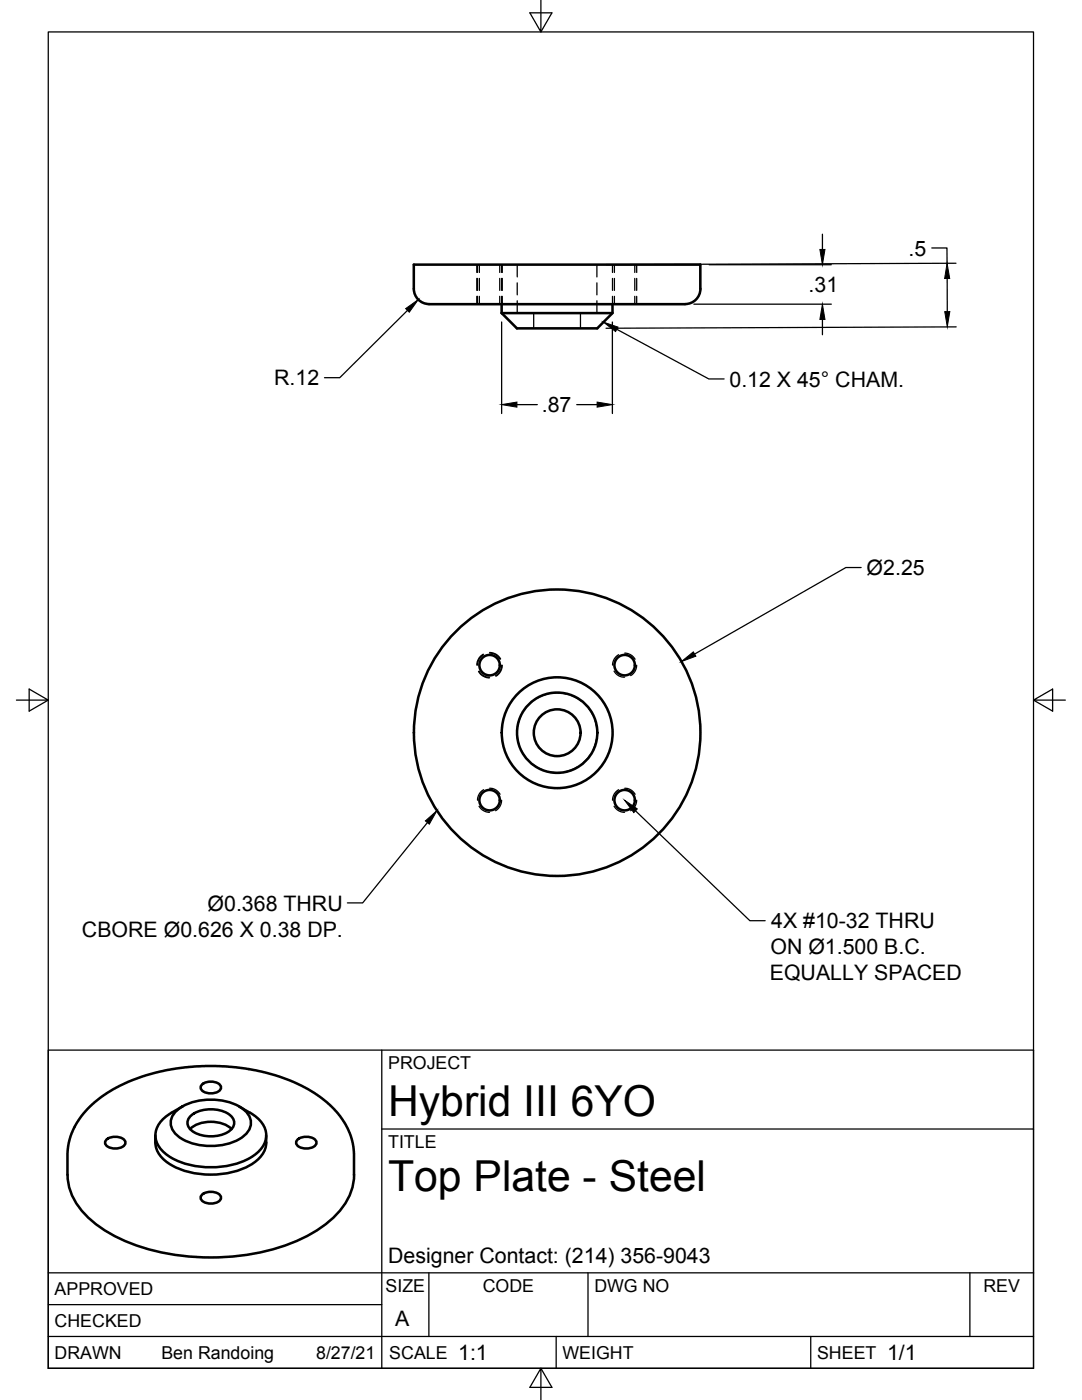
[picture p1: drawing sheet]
<svg xmlns="http://www.w3.org/2000/svg" width="216mm" height="279mm" viewBox="0 0 216 279" stroke-linecap="round" stroke-linejoin="round" font-family="sans-serif">
<g fill="none" stroke="#000" stroke-width=".51">
<path d="M139.7 57.6v-4.8h-57.1v4.8a3.1 3.1 0 0 0 3 3.1M139.8 57.6a3.4 3.4 0 0 1-4.1 3.1h-50.1M100.1 62.5h22.1M100.1 60.7v1.8M122.2 60.7v1.8l-3 3h-16.1l-3-3M40.2 216.5a2.9 2.9 0 0 1 3.7 0 .84 .84 0 0 1-.4 1.4 2.67 2.67 0 0 1-3.4-.7zM17.5 221.3l2.8-2.5 2.9-1.8 3.6-1.6 4.5-1.4 3.8-.7 5.3-.5h4.7l4.6 .6 5.3 1.2 3.5 1.3 3.1 1.6 2.2 1.3 1.5 1.2 2.2 2.3 1.8 2.8 1 2.6 .3 2.7a18.7 18.7 0 0 1-.9 8.2 19.3 19.3 0 0 1-10 8.8 46 46 0 0 1-35.3 0 19.3 19.3 0 0 1-10-8.8l-.5-1.3a24.5 24.5 0 0 1-.4-6.9l.2-2.3 .8-2.4 1.2-2.2zM21.2 227.5a2.9 2.9 0 0 1 3.6 0 .84 .84 0 0 1-.4 1.4 2.67 2.67 0 0 1-3.4-.7zM31 226.6v1.4M31 228a5.5 5.5 0 0 0 3.2 4.6 17.3 17.3 0 0 0 15.7 0 5.5 5.5 0 0 0 3.2-4.6M34.9 222a10.5 10.5 0 0 1 8.8-2.4 8.2 8.2 0 0 1 6 3.1 3.1 3.1 0 0 1-1.1 4.1 11.9 11.9 0 0 1-13 0 3.1 3.1 0 0 1-.7-4.8zM36.4 220.8l-2.2 1.3"/>
<path d="M37.9 225.3a6.6 6.6 0 0 1 8.3 0M38.2 222.6a6.9 6.9 0 0 1 7.8 0 1.93 1.93 0 0 1-.6 3.4 7 7 0 0 1-7.2-.4 1.82 1.82 0 0 1 0-3zM40.2 238.5a2.9 2.9 0 0 1 3.7 0 .84 .84 0 0 1-.4 1.4 2.67 2.67 0 0 1-3.4-.7zM47.7 220.8a10 10 0 0 1 5.1 4.2 4.4 4.4 0 0 1-1.9 5.4 16.6 16.6 0 0 1-17.6 0 4.4 4.4 0 0 1 0-7.7l.9-.6M53.1 226.6v1.4M59.3 227.5a2.9 2.9 0 0 1 3.6 0 .84 .84 0 0 1-.3 1.4 2.67 2.67 0 0 1-3.5-.7z"/>
<circle cx="97.7" cy="132.7" r="2.04"/>
<circle cx="124.6" cy="132.7" r="2.04"/>
<circle cx="97.7" cy="159.7" r="2.04"/>
<circle cx="111.2" cy="146.2" r="8"/>
<circle cx="111.2" cy="146.2" r="4.7"/>
<circle cx="111.2" cy="146.2" r="11.1"/>
<circle cx="111.2" cy="146.2" r="28.6"/>
<circle cx="124.6" cy="159.7" r="2.04"/>
</g>
<g fill="none" stroke="#000" stroke-width=".25">
<path d="M107.9 0v6.4l-2.2-3.8h4.4l-2.2 3.8M95.1 52.8v1.6M95.1 55.6v2.4M95.1 59.1v1.6M95.3 52.8v1.6M95.3 55.6v2.4M95.3 59.1v1.6M95.7 52.8v1.6M95.7 55.6v2.4M95.7 59.1v1.6M99.7 52.8v1.6M99.7 55.6v2.4"/>
<path d="M99.7 59.1v1.6M100.1 52.8v1.6M100.1 55.6v2.4M100.1 59.1v1.6M100.2 52.8v1.6M100.2 55.6v2.4M100.2 59.1v1.6M103.2 52.8v2.5M103.2 56.5v2.3M119.1 52.8v2.5M119.1 56.5v2.3M122.2 52.8v1.6"/>
<path d="M122.2 55.6v2.4M122.2 59.1v1.6M122.6 52.8v1.6M122.6 55.6v2.4M122.6 59.1v1.6M126.7 52.8v1.6M126.7 55.6v2.4M126.7 59.1v1.6M127 52.8v1.6M127 55.6v2.4M127 59.1v1.6M141.5 52.8h24.4"/>
<path d="M164.1 46.7v3.1M185.9 49.5h3.1v3M189 55.6v6.6M190.8 52.5l-69.9 .3M81.3 62l-13.5 13.4h-3.1M100.1 64.3v18.2M103.2 60v2.5M106.5 62.5v3M115.8 62.5v3M119.1 60v2.5M122.2 64.3v18.2M123.1 65.7l18.3 9.9h3.1"/>
<path d="M138.5 60.7h27.4M164.1 63.8v3M190.8 65.2l-69.9 .3M103.1 80.8h4.1M115.1 80.8h4M171.8 113.3h-3l-30.2 17.2M3.3 139.7h6.3l-3.8-2.2v4.4l3.8-2.2M95.5 134l.1 .2a2.46 2.46 0 0 0 2.1 1.1M95.6 133.9v.1a2.32 2.32 0 0 0 2.1 1.1M96.4 130.6h-.1a2.55 2.55 0 0 0-1.2 2.1M96.5 130.7l-.3 .1a2.43 2.43 0 0 0-.9 1.9M97.7 130.3h.2a2.39 2.39 0 0 1 1.9 1.3"/>
<path d="M97.7 130.2h.3a2.45 2.45 0 0 1 1.9 1.3M100.1 132.8a2.35 2.35 0 0 1-1.2 2M100.2 132.8a2.59 2.59 0 0 1-1.2 2.2M109.4 138.5l-2.2 .9M110.6 138.3l2.3 .2M114 138.8l2.1 1.2M122.5 133.9l.1 .1a2.32 2.32 0 0 0 2 1.1M123.4 130.7l-.2 .1a2.43 2.43 0 0 0-1 1.9M124.7 130.3h.2a2.39 2.39 0 0 1 1.8 1.3M127 132.8a2.35 2.35 0 0 1-1.2 2M206.2 139.7l3.8 2.2v-4.4l-3.8 2.2h6.4M96.5 157.6l-.3 .2a2.43 2.43 0 0 0-.9 1.9"/>
<path d="M97.7 157.3h.2a2.31 2.31 0 0 1 1.9 1.2M100.1 159.7a2.42 2.42 0 0 1-1.2 2.1M103.2 146.2l.4 2.4M104 149.7l1.3 1.9M104 142.8l-.7 2.3M106.2 140l-1 1-.6 .8M106.2 152.4l.9 .7 1.2 .5M109.4 154l2.4 .2M115.1 153.1l-.9 .5-1.3 .4M117 140.8l1.3 2M117.7 150.7l-1.6 1.7M118.7 143.9l.4 2.3"/>
<path d="M119 147.4l-.7 2.3M123.4 157.6l-.2 .2a2.43 2.43 0 0 0-1 1.9M124.7 157.3h.2a2.32 2.32 0 0 1 1.8 1.2M127 159.7a2.42 2.42 0 0 1-1.2 2.1M85.3 164.2l-12.9 16h-3.1M95.6 160.9v.1a2.41 2.41 0 0 0 2.1 1.1M122.5 160.9l.1 .1a2.41 2.41 0 0 0 2 1.1M126.8 161.8l22.8 21.9h3.1M76.2 209.6v63.5M76.2 225.3h130M9.6 254h196.6M85.6 254v12.7"/>
<path d="M117.3 254v12.7M193.5 254v12.7M9.6 273.1v-63.5h196.6v63.5M9.6 273.1v-266.7h196.6v266.7M9.6 273.1h196.6M9.6 266.7h196.6M9.6 260.4h66.6M107.9 273.1l2.2 3.8h-4.4l2.2-3.8v6.3M111 266.7v6.4M161.8 266.7v6.4"/>
</g>
<path d="M163.6 49.8h1l-.5 3zM189 52.5l.5 3.1h-1zM80.9 61.6l2.6-1.8-1.8 2.5zM120.4 64.3l2.9 1-.5 .9zM164.1 60.7l.5 3.1h-1zM188.5 62.2h1l-.5 3zM100.1 80.8l3-.6v1.1zM119.1 80.2l3.1 .6-3.1 .5zM136 132l2.3-1.9 .6 .9zM84.9 163.8l2.3-2-1.5 2.7zM124.6 159.7l2.6 1.7-.7 .8z" fill="#000" stroke="#000" stroke-width=".2"/>
<g font-size="8.5">
<text x="77.4" y="222.8">Hybrid III 6YO</text>
<text x="77.4" y="237.8">Top Plate - Steel</text>
</g>
<g font-size="4.3">
<text x="181.3" y="51">.5</text>
<text x="161.4" y="58.3">.31</text>
<text x="54.7" y="76.9">R.12</text>
<text x="145.6" y="77.2">0.12 X 45° CHAM.</text>
<text x="108.1" y="82.3">.87</text>
<text x="172.9" y="114.7">Ø2.25</text>
<text x="41.4" y="181.8">Ø0.368 THRU</text>
<text x="153.9" y="185.2">4X #10-32 THRU</text>
<text x="16.4" y="187">CBORE Ø0.626 X 0.38 DP.</text>
<text x="153.7" y="190.4">ON Ø1.500 B.C.</text>
<text x="153.6" y="195.5">EQUALLY SPACED</text>
<text x="77.4" y="252">Designer Contact: (214) 356-9043</text>
<text x="78.9" y="264.5">A</text>
<text x="91.4" y="271.4">1:1</text>
<text x="177" y="271.4">1/1</text>
</g>
<g font-size="3.5">
<text x="77.4" y="213.4">PROJECT</text>
<text x="77.4" y="229.1">TITLE</text>
<text x="76.9" y="257.8">SIZE</text>
<text x="96.3" y="257.8">CODE</text>
<text x="118.6" y="257.8">DWG NO</text>
<text x="196.2" y="257.8">REV</text>
<text x="10.9" y="258.5">APPROVED</text>
<text x="10.9" y="264.8">CHECKED</text>
<text x="10.9" y="271.2">DRAWN</text>
<text x="32.2" y="271.2">Ben Randoing</text>
<text x="63.1" y="271.2">8/27/21</text>
<text x="77.7" y="271.2">SCALE</text>
<text x="112.2" y="271.2">WEIGHT</text>
<text x="163" y="271.2">SHEET</text>
</g>
</svg>
